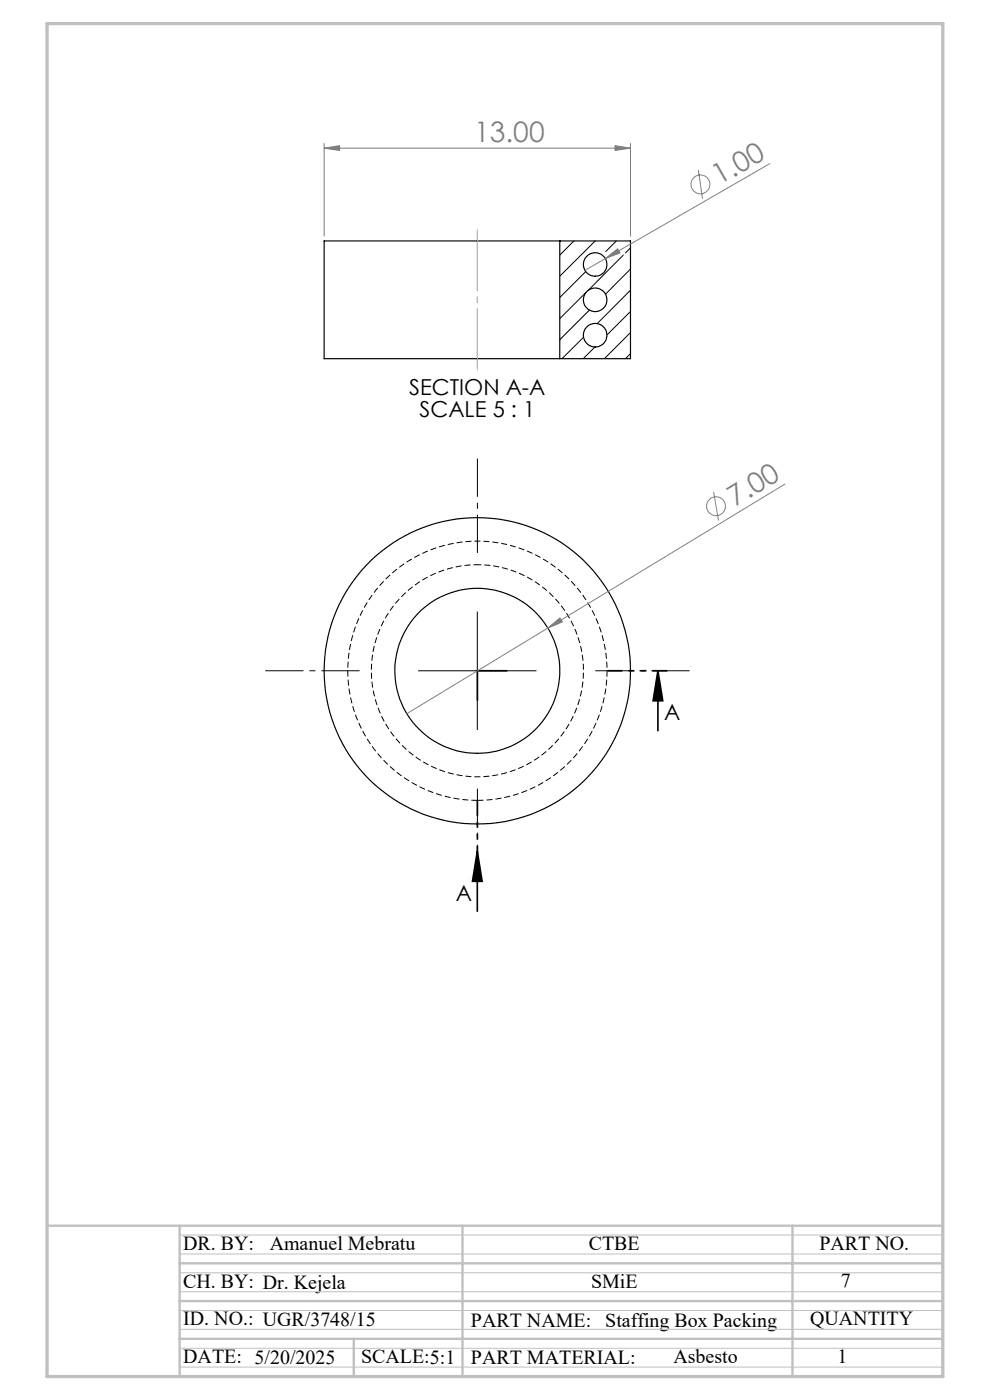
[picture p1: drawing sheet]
<svg xmlns="http://www.w3.org/2000/svg" width="210mm" height="297mm" viewBox="0 0 210 297" stroke-linecap="round" stroke-linejoin="round" font-family="sans-serif">
<path d="M101.3 119.8a22.5 22.5 0 0 1 19.7 33.4 22.5 22.5 0 0 1-38.8 1 22.5 22.5 0 0 1 17.9-34.4h1.2" fill="none" stroke="#000" stroke-width=".21" stroke-dasharray="1.3 .6" stroke-dashoffset=".4" stroke-linecap="butt"/>
<path d="M101.3 169.8a27.5 27.5 0 0 0 24.2-40.5 27.5 27.5 0 0 0-47.1-2.3 27.5 27.5 0 0 0 20.2 42.7l2.7 .1" fill="none" stroke="#000" stroke-width=".21" stroke-dasharray="1.3 .6" stroke-linecap="butt"/>
<g fill="none" stroke="#000" stroke-width=".25">
<path d="M118.7 51.1h-49.9v25h49.9M118.7 51.1h15v25h-15M118.7 51.1v25"/>
<circle cx="126.2" cy="56.1" r="2.49"/>
<circle cx="126.3" cy="71.1" r="2.5"/>
<circle cx="126.3" cy="63.6" r="2.5"/>
<circle cx="101.2" cy="142.3" r="32.5"/>
<circle cx="101.3" cy="142.3" r="17.5"/>
</g>
<g fill="none" stroke="#000" stroke-width=".21">
<path d="M121.7 51.1l-3 3M124.2 57.6l-5.5 5.5M126.3 51.1l-7.6 7.5M130.7 51.1l-2.2 2.3M132.2 54.1l-7.5 7.6M133.7 52.6l-1 1.1M133.7 57.1l-5.3 5.3M123.8 71.5l-4.6 4.6M124.3 62l-5.6 5.6M125 65.8l-6.3 6.3M126.2 73.6l-2.5 2.5M133.7 61.6l-7 7"/>
<path d="M133.7 66.1l-4.9 4.9M133.7 70.6l-5.5 5.5M133.7 75l-1 1.1M101.2 129.8v25M88.8 142.3h24.9"/>
</g>
<g fill="none" stroke="#808080" stroke-width=".21">
<path d="M68.8 31.4l3.2-.5v1zM68.8 30.4v19.7M68.8 31.4h64.9M130.5 30.9l3.2 .5-3.2 .5zM133.7 30.4v19.7M148.1 36.1l.9 6.1M163.3 34.7l-34.9 20.2M128.4 54.9l2.6-2.1 .5 .9zM128.4 54.9l-4.3 2.5M151.4 104.3l1 6.1M166.5 102.7l-80.2 48.7M116.2 133.2l2.6-2.1 .5 .8z"/>
<circle cx="148.6" cy="39.1" r="2.01"/>
<circle cx="151.9" cy="107.4" r="2.01"/>
</g>
<path d="M139.6 142.3l1 6.4h-2.1zM139.6 142.3v12.7M101.2 180.6l1.1 6.4h-2.1zM101.2 180.6v12.7" fill="none" stroke="#000" stroke-width=".35"/>
<path d="M101.3 117.3v-20M76.3 142.3h-20M126.3 142.3h20M101.3 167.3v20" fill="none" stroke="#000" stroke-width=".21" stroke-dasharray="15.2 1.3 1.3 1.3" stroke-dashoffset="7.1" stroke-linecap="butt"/>
<path d="M101.3 78.1v-29" fill="none" stroke="#000" stroke-width=".21" stroke-dasharray="15.2 1.3 1.3 1.3" stroke-dashoffset="2.6" stroke-linecap="butt"/>
<path d="M141.6 142.3h-12.7M101.3 182.6v-12.7" fill="none" stroke="#000" stroke-width=".35" stroke-dasharray="6.3 1.3 1.3 1.3 1.3 1.3" stroke-dashoffset="3.2" stroke-linecap="butt"/>
<path d="M101.3 148.6v-6.3M107.6 142.3h-6.3" fill="none" stroke="#000" stroke-width=".35" stroke-dasharray="6.3 1.3 1.3 1.3 1.3 1.3" stroke-linecap="butt"/>
<path d="M101.3 78.6v-30" fill="none" stroke="#c0c0c0" stroke-width=".21" stroke-dasharray="15.2 1.3 1.3 1.3" stroke-dashoffset="2.1" stroke-linecap="butt"/>
<path d="M38.1 270h161.9M38.1 278h161.9M38.1 266h161.9M38.1 274h161.9M38.1 262h161.9M38.1 260v32M38.1 286h161.9M38.1 282h161.9M38.1 290h161.9" fill="none" stroke="#c0c0c0" stroke-width=".21"/>
<path d="M10 260h190M38.1 268h161.9M38.1 276h161.9M38.1 260v32M98.1 260v32M168.1 260v32M10 292h190M38.1 284h161.9M75 284v8" fill="none" stroke="#c0c0c0" stroke-width=".5"/>
<path d="M10 5h190v287h-190z" fill="none" stroke="#c0c0c0" stroke-width=".7"/>
<path d="M139.6 142.3l1 6.4h-2.1zM101.2 180.6l1.1 6.4h-2.1z" fill="#000"/>
<g fill="#808080">
<path d="M128.4 54.9l2.6-2.1 .5 .9z"/>
<path d="M116.2 133.2l2.6-2.1 .5 .8z"/>
<path d="M68.8 31.4l3.2-.5v1zM130.5 30.9l3.2 .5-3.2 .5z"/>
</g>
<g font-size="6" fill="#808080">
<text x="100.6" y="30.1">13.00</text>
<text x="152.6" y="39.4" transform="rotate(-30 152.6 39.4)">1.00</text>
<text x="155.9" y="107.5" transform="rotate(-31 155.9 107.5)">7.00</text>
</g>
<g font-size="4.7">
<text x="86.8" y="83.9">SECTION A-A</text>
<text x="89" y="88.4">SCALE 5 : 1</text>
<text x="140.9" y="152.8">A</text>
<text x="96.7" y="191.1">A</text>
</g>
<g font-size="4.2">
<text x="38.9" y="265.1">DR. BY:</text>
<text x="57.2" y="265.2">Amanuel Mebratu</text>
<text x="124.9" y="265.2">CTBE</text>
<text x="173.8" y="265.2">PART NO.</text>
<text x="38.9" y="273.2">CH. BY: Dr. Kejela</text>
<text x="125.4" y="273.2">SMiE</text>
<text x="178.4" y="273.1">7</text>
<text x="38.9" y="281.2">ID. NO.: UGR/3748/15</text>
<text x="99.9" y="281.4">PART NAME:</text>
<text x="128.4" y="281.5">Staffing Box Packing</text>
<text x="171.8" y="281">QUANTITY</text>
<text x="38.9" y="289.2">DATE: 5/20/2025</text>
<text x="76.6" y="289.2">SCALE:5:1</text>
<text x="99.9" y="289.4">PART MATERIAL:</text>
<text x="142.9" y="289.1">Asbesto</text>
<text x="177.7" y="289.1">1</text>
</g>
</svg>
